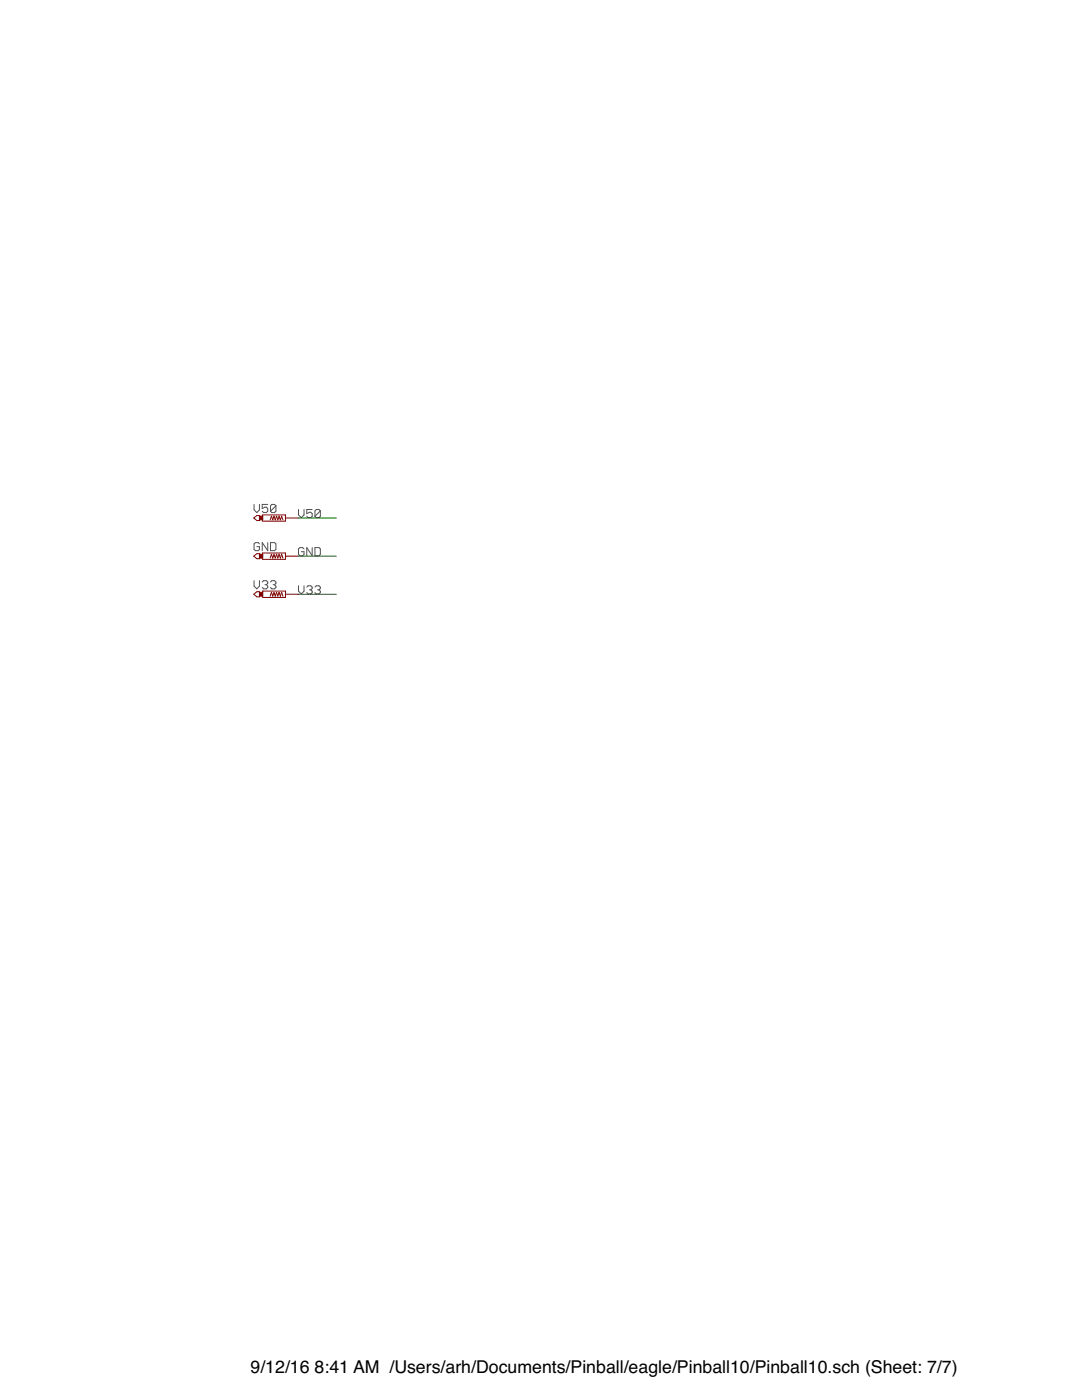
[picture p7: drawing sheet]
<svg xmlns="http://www.w3.org/2000/svg" width="216mm" height="279mm" viewBox="0 0 216 279" stroke-linecap="round" stroke-linejoin="round" font-family="sans-serif">
<g fill="none" stroke="#505050" stroke-width=".2">
<path d="M50.7 100.7v1l.5 .6 .6-.6v-1M50.7 115.9v1.1l.5 .5 .6-.5v-1.1M51.8 108.5l-.3-.2h-.5l-.3 .2v1.1l.3 .3h.5l.3-.3v-.5h-.6M52.3 116.2l.3-.3h.5l.3 .3v.2l-.3 .3M52.9 116.7h.2M53.1 116.7l.3 .3v.2l-.3 .3h-.5l-.3-.3M53.4 100.7h-1.1v.8l.6-.3h.2l.3 .3v.5l-.3 .3h-.5l-.3-.3M53.4 108.3v1.6l-1.1-1.6v1.6M54 108.3h.8l.3 .2v1.1l-.3 .3h-.8zM54 116.2l.2-.3h.6l.3 .3v.2l-.3 .3M54.5 116.7h.3M54.8 116.7l.3 .3v.2l-.3 .3h-.6l-.2-.3"/>
<path d="M55.1 100.9l-.3-.2h-.6l-.2 .2v1.1M55.1 100.9v1.1l-.3 .3h-.6l-.2-.3M55.1 100.9l-1.1 1.1M59.6 101.7v1.1l.5 .5 .6-.5v-1.1M59.6 116.9v1.1l.5 .5 .6-.5v-1.1M60.7 109.6l-.3-.3h-.6l-.2 .3v1l.2 .3h.6l.3-.3v-.5h-.6M61.2 117.2l.3-.3h.5l.3 .3v.2l-.3 .3M61.7 117.7h.3M62 117.7l.3 .3v.3l-.3 .2h-.5l-.3-.2M62.3 101.7h-1.1v.8l.8-.3 .3 .3v.5l-.3 .3h-.5l-.3-.3M62.3 109.3v1.6l-1.1-1.6v1.6M62.8 109.3h.8l.3 .3v1l-.3 .3h-.8z"/>
<path d="M62.8 117.2l.3-.3h.5l.3 .3v.2l-.3 .3M63.4 117.7h.2M63.6 117.7l.3 .3v.3l-.3 .2h-.5l-.3-.2M63.9 102l-.3-.3h-.5l-.3 .3v1M63.9 102v1l-.3 .3h-.5l-.3-.3M63.9 102l-1.1 1"/>
</g>
<path d="M50.6 103.4l.7-.5h.5v1h-.5zM50.6 111l.7-.5h.5v1h-.5zM50.6 118.6l.7-.5h.5v1h-.5zM52.4 102.8h4.6v1.2h-4.6zM52.4 110.4h4.6v1.2h-4.6zM52.4 118h4.6v1.2h-4.6zM53.9 103.8l.3-.8 .2 .8 .3-.8 .2 .8 .3-.8 .2 .8 .3-.8 .2 .8 .3-.8 .3 .8M53.9 111.4l.3-.8 .2 .8 .3-.8 .2 .8 .3-.8 .2 .8 .3-.8 .2 .8 .3-.8 .3 .8M53.9 119l.3-.8 .2 .8 .3-.8 .2 .8 .3-.8 .2 .8 .3-.8 .2 .8 .3-.8 .3 .8M57 103.4h2.5M57 111h2.5M57 118.6h2.5" fill="none" stroke="#800000" stroke-width=".2"/>
<g fill="#800000" stroke="#800000" stroke-width=".2">
<path d="M51.8 103h.6v.8h-.6z"/>
<path d="M51.8 110.6h.6v.8h-.6z"/>
<path d="M51.8 118.2h.6v.8h-.6z"/>
</g>
<path d="M59.5 103.4h7.6M59.5 111h7.6M59.5 118.6h7.6" fill="none" stroke="#008000" stroke-width=".2"/>
<g font-size="3.5">
<text x="50" y="274.1">9/12/16</text>
<text x="62.8" y="274.1">8:41 AM /Users/arh/Documents/Pinball/eagle/Pinball10/Pinball10.sch (Sheet: 7/7)</text>
</g>
</svg>
